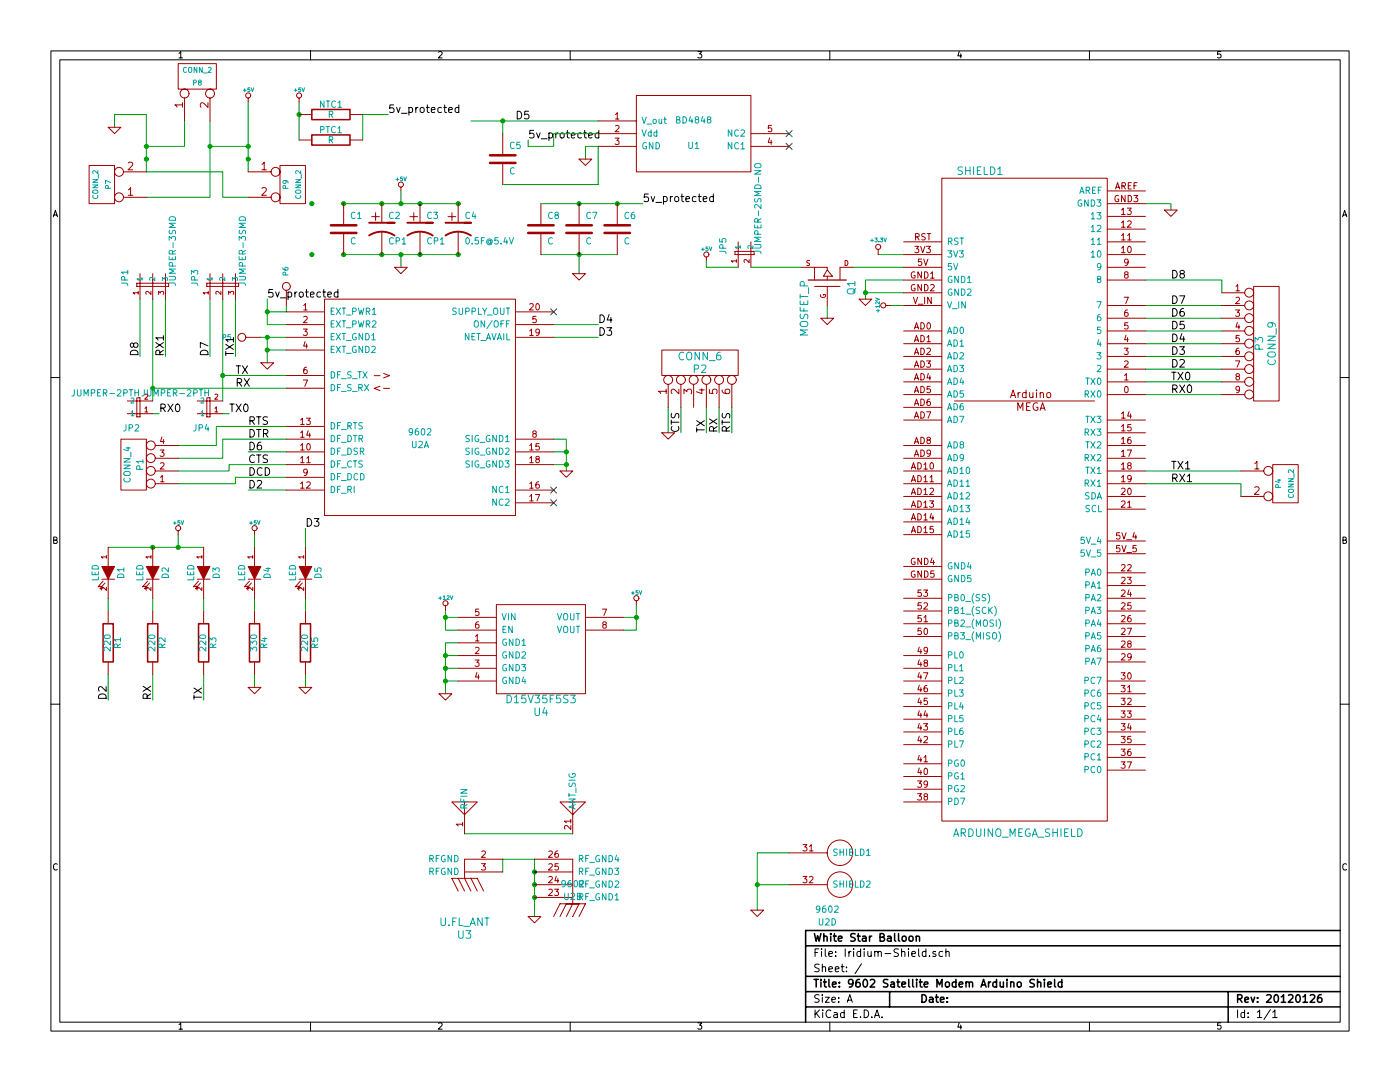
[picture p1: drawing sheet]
EESchema Schematic File Version 2  date Saturday, January 28, 2012 01:53:23 PM
LIBS:power
LIBS:device
LIBS:transistors
LIBS:conn
LIBS:linear
LIBS:regul
LIBS:74xx
LIBS:cmos4000
LIBS:adc-dac
LIBS:memory
LIBS:xilinx
LIBS:special
LIBS:microcontrollers
LIBS:dsp
LIBS:microchip
LIBS:analog_switches
LIBS:motorola
LIBS:texas
LIBS:intel
LIBS:audio
LIBS:interface
LIBS:digital-audio
LIBS:philips
LIBS:display
LIBS:cypress
LIBS:siliconi
LIBS:opto
LIBS:atmel
LIBS:contrib
LIBS:valves
LIBS:iridium-shield
EELAYER 25  0
EELAYER END
$Descr A4 11700 8267
encoding utf-8
Sheet 1 1
Title "9602 Satellite Modem Arduino Shield"
Date ""
Rev "20120126"
Comp "White Star Balloon"
Comment1 ""
Comment2 ""
Comment3 ""
Comment4 ""
$EndDescr
Text Label 4150 1100 0    60   ~ 0
5v_protected
Text Label 5050 1600 0    60   ~ 0
5v_protected
Wire Wire Line
	4550 2000 4550 2150
Connection ~ 4550 2000
Wire Wire Line
	4250 2000 4850 2000
Connection ~ 4550 1600
Wire Wire Line
	2700 2000 3600 2000
Wire Wire Line
	1950 1550 1750 1550
Wire Wire Line
	1750 1550 1750 1350
Wire Wire Line
	1750 1350 1150 1350
Wire Wire Line
	1650 1150 1950 1150
Wire Wire Line
	3050 900  2850 900 
Connection ~ 2350 900 
Wire Wire Line
	2350 800  2350 1100
Wire Wire Line
	1150 900  900  900 
Wire Wire Line
	1950 800  1950 1350
Connection ~ 1950 1250
Connection ~ 1150 1150
Wire Wire Line
	1150 900  1150 1350
Connection ~ 2700 2000
Connection ~ 3600 1600
Connection ~ 2100 2650
Wire Wire Line
	2050 2650 2250 2650
Connection ~ 3950 950 
Wire Wire Line
	3950 1050 3950 950 
Wire Wire Line
	6700 2100 7100 2100
Wire Wire Line
	4700 1050 4350 1050
Wire Wire Line
	4350 1050 4350 1150
Wire Wire Line
	4350 1150 4150 1150
Wire Wire Line
	9750 3900 9750 3800
Wire Wire Line
	9750 3800 9000 3800
Wire Wire Line
	9600 3100 9000 3100
Wire Wire Line
	9600 2900 9000 2900
Wire Wire Line
	9600 2700 9000 2700
Wire Wire Line
	9600 2500 9000 2500
Wire Wire Line
	9600 2300 9600 2200
Wire Wire Line
	9600 2200 9000 2200
Wire Wire Line
	5650 3200 5650 3400
Wire Wire Line
	5350 3200 5350 3400
Wire Wire Line
	9200 1650 9200 1600
Wire Wire Line
	9200 1600 9000 1600
Wire Wire Line
	5950 7150 5950 6700
Wire Wire Line
	5950 6700 6200 6700
Wire Wire Line
	4150 1150 4150 1100
Wire Wire Line
	2400 5300 2400 5400
Wire Wire Line
	850  5300 850  5500
Connection ~ 1200 4300
Wire Wire Line
	850  4300 1600 4300
Wire Wire Line
	2000 4200 2000 4300
Wire Wire Line
	1200 5300 1200 5500
Wire Wire Line
	1200 4700 1200 4800
Connection ~ 1400 4300
Wire Wire Line
	1400 4200 1400 4300
Wire Wire Line
	6900 2000 7100 2000
Wire Wire Line
	1400 3700 1800 3700
Wire Wire Line
	1800 3700 1800 3650
Wire Wire Line
	1800 3650 2250 3650
Wire Wire Line
	1400 3500 1700 3500
Wire Wire Line
	1700 3500 1700 3350
Wire Wire Line
	1700 3350 2250 3350
Wire Wire Line
	3150 1600 3150 1500
Connection ~ 3000 2000
Connection ~ 3000 1600
Wire Wire Line
	1950 3550 2250 3550
Wire Wire Line
	4350 2650 4700 2650
Wire Wire Line
	1750 3250 1800 3250
Connection ~ 1200 3050
Wire Wire Line
	1200 3150 1200 2350
Wire Wire Line
	1100 2350 1100 2800
Wire Wire Line
	1850 2350 1850 2800
Wire Wire Line
	1200 3050 2250 3050
Wire Wire Line
	7100 2400 7000 2400
Wire Wire Line
	6800 2350 6800 2200
Wire Wire Line
	6800 2200 7100 2200
Wire Wire Line
	6300 2100 5900 2100
Wire Wire Line
	3500 4850 3600 4850
Wire Wire Line
	5000 4850 4900 4850
Connection ~ 3500 5250
Wire Wire Line
	3600 5250 3500 5250
Wire Wire Line
	3500 5450 3500 5050
Wire Wire Line
	3500 5050 3600 5050
Connection ~ 4450 3550
Wire Wire Line
	4350 3550 4450 3550
Connection ~ 2100 2750
Wire Wire Line
	2250 2750 2100 2750
Connection ~ 2100 2450
Wire Wire Line
	2100 2450 2250 2450
Connection ~ 4200 7050
Wire Wire Line
	4200 7200 4200 6750
Connection ~ 4200 6850
Wire Wire Line
	3950 6850 3950 6750
Wire Wire Line
	3650 6550 4500 6550
Wire Wire Line
	3950 6750 4200 6750
Connection ~ 4200 6950
Wire Wire Line
	2250 2550 2100 2550
Wire Wire Line
	2100 2550 2100 2350
Wire Wire Line
	2100 2650 2100 2850
Wire Wire Line
	4350 3450 4450 3450
Wire Wire Line
	4450 3450 4450 3700
Wire Wire Line
	4350 3650 4450 3650
Connection ~ 4450 3650
Wire Wire Line
	3600 5150 3500 5150
Connection ~ 3500 5150
Wire Wire Line
	3600 5350 3500 5350
Connection ~ 3500 5350
Wire Wire Line
	4900 4950 5000 4950
Wire Wire Line
	5000 4950 5000 4750
Connection ~ 5000 4850
Wire Wire Line
	3600 4950 3500 4950
Wire Wire Line
	3500 4950 3500 4800
Connection ~ 3500 4850
Wire Wire Line
	5550 2050 5550 2100
Wire Wire Line
	5550 2100 5800 2100
Wire Wire Line
	7100 2300 6800 2300
Connection ~ 6800 2300
Wire Wire Line
	1750 2950 2250 2950
Wire Wire Line
	1300 2350 1300 2800
Wire Wire Line
	1650 2350 1650 2800
Wire Wire Line
	1750 3150 1750 2350
Connection ~ 1750 2950
Wire Wire Line
	1200 3250 1250 3250
Wire Wire Line
	1950 3850 2250 3850
Wire Wire Line
	4350 2550 4700 2550
Connection ~ 3300 1600
Connection ~ 3300 2000
Connection ~ 3150 1600
Wire Wire Line
	3150 2000 3150 2100
Connection ~ 3150 2000
Wire Wire Line
	2250 3450 1750 3450
Wire Wire Line
	1750 3450 1750 3600
Wire Wire Line
	1750 3600 1400 3600
Wire Wire Line
	2250 3750 1850 3750
Wire Wire Line
	1850 3750 1850 3800
Wire Wire Line
	1850 3800 1400 3800
Wire Wire Line
	1600 4700 1600 4800
Wire Wire Line
	1600 5300 1600 5500
Wire Wire Line
	2000 4700 2000 4800
Wire Wire Line
	2000 5300 2000 5400
Wire Wire Line
	850  4700 850  4800
Wire Wire Line
	2400 4800 2400 4700
Wire Wire Line
	2400 4150 2400 4300
Wire Wire Line
	4600 1150 4700 1150
Wire Wire Line
	4600 1150 4600 1250
Wire Wire Line
	6200 6950 5950 6950
Connection ~ 5950 6950
Wire Wire Line
	5250 3200 5250 3400
Wire Wire Line
	5550 3200 5550 3400
Wire Wire Line
	5750 3200 5750 3400
Wire Wire Line
	9600 2400 9000 2400
Wire Wire Line
	9600 2600 9000 2600
Wire Wire Line
	9600 2800 9000 2800
Wire Wire Line
	9600 3000 9000 3000
Wire Wire Line
	9750 3700 9000 3700
Wire Wire Line
	4700 950  3700 950 
Wire Wire Line
	4700 1150 4700 1450
Wire Wire Line
	6500 2400 6500 2500
Wire Wire Line
	4700 1450 3950 1450
Wire Wire Line
	2250 2450 2250 2400
Connection ~ 3600 2000
Connection ~ 2450 2000
Connection ~ 2450 1600
Connection ~ 2700 1600
Connection ~ 1150 1250
Connection ~ 1950 1150
Wire Wire Line
	900  900  900  1000
Wire Wire Line
	2850 900  2850 1100
Wire Wire Line
	1150 1150 1450 1150
Wire Wire Line
	1450 1150 1450 950 
Wire Wire Line
	1650 950  1650 1550
Wire Wire Line
	1650 1550 1150 1550
Connection ~ 1650 1150
Wire Wire Line
	2700 1600 3600 1600
Wire Wire Line
	5050 1600 4250 1600
Connection ~ 4850 1600
$Comp
L GND #PWR?
U 1 1
P 4550 2150
F 0 "#PWR?" H 4550 2150 30  0001 C CNN
F 1 "GND" H 4550 2080 30  0001 C CNN
	1    4550 2150
	1    0    0    -1  
$EndComp
$Comp
L CONN_2 P9
U 1 1
P 2300 1450
F 0 "P9" V 2250 1450 40  0000 C CNN
F 1 "CONN_2" V 2350 1450 40  0000 C CNN
	1    2300 1450
	1    0    0    -1  
$EndComp
$Comp
L CONN_2 P7
U 1 1
P 800 1450
F 0 "P7" V 750 1450 40  0000 C CNN
F 1 "CONN_2" V 850 1450 40  0000 C CNN
	1    800  1450
	-1   0    0    1   
$EndComp
$Comp
L CONN_2 P8
U 1 1
P 1550 600
F 0 "P8" V 1500 600 40  0000 C CNN
F 1 "CONN_2" V 1600 600 40  0000 C CNN
	1    1550 600 
	0    -1   -1   0   
$EndComp
Text Label 3050 900  0    60   ~ 0
5v_protected
Text Label 2100 2350 0    60   ~ 0
5v_protected
$Comp
L +5V #PWR01
U 1 1
P 2350 800
F 0 "#PWR01" H 2350 890 20  0001 C CNN
F 1 "+5V" H 2350 890 30  0000 C CNN
	1    2350 800 
	1    0    0    -1  
$EndComp
$Comp
L R PTC1
U 1 1
P 2600 1100
F 0 "PTC1" V 2680 1100 50  0000 C CNN
F 1 "R" V 2600 1100 50  0000 C CNN
	1    2600 1100
	0    -1   -1   0   
$EndComp
$Comp
L R NTC1
U 1 1
P 2600 900
F 0 "NTC1" V 2680 900 50  0000 C CNN
F 1 "R" V 2600 900 50  0000 C CNN
	1    2600 900 
	0    -1   -1   0   
$EndComp
$Comp
L +5V #PWR02
U 1 1
P 1950 800
F 0 "#PWR02" H 1950 890 20  0001 C CNN
F 1 "+5V" H 1950 890 30  0000 C CNN
	1    1950 800 
	1    0    0    -1  
$EndComp
$Comp
L GND #PWR03
U 1 1
P 900 1000
F 0 "#PWR03" H 900 1000 30  0001 C CNN
F 1 "GND" H 900 930 30  0001 C CNN
	1    900  1000
	1    0    0    -1  
$EndComp
$Comp
L C C8
U 1 1
P 4250 1800
F 0 "C8" H 4300 1900 50  0000 L CNN
F 1 "C" H 4300 1700 50  0000 L CNN
	1    4250 1800
	1    0    0    -1  
$EndComp
$Comp
L C C6
U 1 1
P 4850 1800
F 0 "C6" H 4900 1900 50  0000 L CNN
F 1 "C" H 4900 1700 50  0000 L CNN
	1    4850 1800
	1    0    0    -1  
$EndComp
$Comp
L C C7
U 1 1
P 4550 1800
F 0 "C7" H 4600 1900 50  0000 L CNN
F 1 "C" H 4600 1700 50  0000 L CNN
	1    4550 1800
	1    0    0    -1  
$EndComp
$Comp
L CONN_1 P5
U 1 1
P 1900 2650
F 0 "P5" H 1980 2650 40  0000 L CNN
F 1 "CONN_1" H 1900 2705 30  0001 C CNN
	1    1900 2650
	-1   0    0    1   
$EndComp
$Comp
L CONN_1 P6
U 1 1
P 2250 2250
F 0 "P6" H 2330 2250 40  0000 L CNN
F 1 "CONN_1" H 2250 2305 30  0001 C CNN
	1    2250 2250
	0    -1   -1   0   
$EndComp
$Comp
L GND #PWR04
U 1 1
P 6500 2500
F 0 "#PWR04" H 6500 2500 30  0001 C CNN
F 1 "GND" H 6500 2430 30  0001 C CNN
	1    6500 2500
	1    0    0    -1  
$EndComp
$Comp
L MOSFET_P Q1
U 1 1
P 6500 2200
F 0 "Q1" H 6500 2390 60  0000 R CNN
F 1 "MOSFET_P" H 6500 2020 60  0000 R CNN
	1    6500 2200
	0    1    -1   0   
$EndComp
$Comp
L C C5
U 1 1
P 3950 1250
F 0 "C5" H 4000 1350 50  0000 L CNN
F 1 "C" H 4000 1150 50  0000 L CNN
	1    3950 1250
	1    0    0    -1  
$EndComp
NoConn ~ 6200 1150
NoConn ~ 6200 1050
$Comp
L BD4848 U1
U 1 1
P 5450 1050
F 0 "U1" H 5450 950 50  0000 C CNN
F 1 "BD4848" H 5450 1150 50  0000 C CNN
	1    5450 1050
	1    0    0    -1  
$EndComp
$Comp
L +5V #PWR05
U 1 1
P 1400 4200
F 0 "#PWR05" H 1400 4290 20  0001 C CNN
F 1 "+5V" H 1400 4290 30  0000 C CNN
	1    1400 4200
	1    0    0    -1  
$EndComp
Text Label 5750 3400 1    60   ~ 0
RTS
Text Label 5650 3400 1    60   ~ 0
RX
Text Label 5550 3400 1    60   ~ 0
TX
Text Label 5350 3400 1    60   ~ 0
CTS
$Comp
L GND #PWR06
U 1 1
P 5250 3400
F 0 "#PWR06" H 5250 3400 30  0001 C CNN
F 1 "GND" H 5250 3330 30  0001 C CNN
	1    5250 3400
	1    0    0    -1  
$EndComp
$Comp
L CONN_6 P2
U 1 1
P 5500 2850
F 0 "P2" V 5450 2850 60  0000 C CNN
F 1 "CONN_6" V 5550 2850 60  0000 C CNN
	1    5500 2850
	0    -1   -1   0   
$EndComp
$Comp
L CONN_9 P3
U 1 1
P 9950 2700
F 0 "P3" V 9900 2700 60  0000 C CNN
F 1 "CONN_9" V 10000 2700 60  0000 C CNN
	1    9950 2700
	1    0    0    -1  
$EndComp
$Comp
L CONN_2 P4
U 1 1
P 10100 3800
F 0 "P4" V 10050 3800 40  0000 C CNN
F 1 "CONN_2" V 10150 3800 40  0000 C CNN
	1    10100 3800
	1    0    0    -1  
$EndComp
$Comp
L +5V #PWR07
U 1 1
P 2000 4200
F 0 "#PWR07" H 2000 4290 20  0001 C CNN
F 1 "+5V" H 2000 4290 30  0000 C CNN
	1    2000 4200
	1    0    0    -1  
$EndComp
$Comp
L GND #PWR08
U 1 1
P 9200 1650
F 0 "#PWR08" H 9200 1650 30  0001 C CNN
F 1 "GND" H 9200 1580 30  0001 C CNN
	1    9200 1650
	1    0    0    -1  
$EndComp
$Comp
L 9602 U2
U 4 1
P 6500 6950
F 0 "U2" H 6500 6650 50  0000 C CNN
F 1 "9602" H 6500 6750 50  0000 C CNN
	4    6500 6950
	1    0    0    -1  
$EndComp
$Comp
L GND #PWR09
U 1 1
P 5950 7150
F 0 "#PWR09" H 5950 7150 30  0001 C CNN
F 1 "GND" H 5950 7080 30  0001 C CNN
	1    5950 7150
	1    0    0    -1  
$EndComp
Text Label 9200 2600 0    60   ~ 0
D5
Text Label 4050 950  0    60   ~ 0
D5
$Comp
L GND #PWR010
U 1 1
P 4600 1250
F 0 "#PWR010" H 4600 1250 30  0001 C CNN
F 1 "GND" H 4600 1180 30  0001 C CNN
	1    4600 1250
	1    0    0    -1  
$EndComp
Text Label 9200 2900 0    60   ~ 0
D2
Text Label 9200 2800 0    60   ~ 0
D3
Text Label 9200 2700 0    60   ~ 0
D4
Text Label 9200 2500 0    60   ~ 0
D6
Text Label 2400 4150 0    60   ~ 0
D3
$Comp
L GND #PWR012
U 1 1
P 2400 5400
F 0 "#PWR012" H 2400 5400 30  0001 C CNN
F 1 "GND" H 2400 5330 30  0001 C CNN
	1    2400 5400
	1    0    0    -1  
$EndComp
$Comp
L LED D5
U 1 1
P 2400 4500
F 0 "D5" H 2400 4600 50  0000 C CNN
F 1 "LED" H 2400 4400 50  0000 C CNN
	1    2400 4500
	0    1    1    0   
$EndComp
$Comp
L R R5
U 1 1
P 2400 5050
F 0 "R5" V 2480 5050 50  0000 C CNN
F 1 "220" V 2400 5050 50  0000 C CNN
	1    2400 5050
	1    0    0    -1  
$EndComp
Text Label 850  5500 1    60   ~ 0
D2
$Comp
L R R1
U 1 1
P 850 5050
F 0 "R1" V 930 5050 50  0000 C CNN
F 1 "220" V 850 5050 50  0000 C CNN
	1    850  5050
	1    0    0    -1  
$EndComp
$Comp
L LED D1
U 1 1
P 850 4500
F 0 "D1" H 850 4600 50  0000 C CNN
F 1 "LED" H 850 4400 50  0000 C CNN
	1    850  4500
	0    1    1    0   
$EndComp
$Comp
L GND #PWR013
U 1 1
P 2000 5400
F 0 "#PWR013" H 2000 5400 30  0001 C CNN
F 1 "GND" H 2000 5330 30  0001 C CNN
	1    2000 5400
	1    0    0    -1  
$EndComp
$Comp
L R R4
U 1 1
P 2000 5050
F 0 "R4" V 2080 5050 50  0000 C CNN
F 1 "330" V 2000 5050 50  0000 C CNN
	1    2000 5050
	1    0    0    -1  
$EndComp
$Comp
L LED D4
U 1 1
P 2000 4500
F 0 "D4" H 2000 4600 50  0000 C CNN
F 1 "LED" H 2000 4400 50  0000 C CNN
	1    2000 4500
	0    1    1    0   
$EndComp
Text Label 1200 5500 1    60   ~ 0
RX
Text Label 1600 5500 1    60   ~ 0
TX
$Comp
L R R3
U 1 1
P 1600 5050
F 0 "R3" V 1680 5050 50  0000 C CNN
F 1 "220" V 1600 5050 50  0000 C CNN
	1    1600 5050
	1    0    0    -1  
$EndComp
$Comp
L R R2
U 1 1
P 1200 5050
F 0 "R2" V 1280 5050 50  0000 C CNN
F 1 "220" V 1200 5050 50  0000 C CNN
	1    1200 5050
	1    0    0    -1  
$EndComp
$Comp
L LED D3
U 1 1
P 1600 4500
F 0 "D3" H 1600 4600 50  0000 C CNN
F 1 "LED" H 1600 4400 50  0000 C CNN
	1    1600 4500
	0    1    1    0   
$EndComp
$Comp
L LED D2
U 1 1
P 1200 4500
F 0 "D2" H 1200 4600 50  0000 C CNN
F 1 "LED" H 1200 4400 50  0000 C CNN
	1    1200 4500
	0    1    1    0   
$EndComp
$Comp
L +3.3V #PWR014
U 1 1
P 6900 2000
F 0 "#PWR014" H 6900 1960 30  0001 C CNN
F 1 "+3.3V" H 6900 2110 30  0000 C CNN
	1    6900 2000
	1    0    0    -1  
$EndComp
Text Label 1850 3050 0    60   ~ 0
RX
Text Label 1850 2950 0    60   ~ 0
TX
Text Label 1950 3750 0    60   ~ 0
DCD
Text Label 1950 3650 0    60   ~ 0
CTS
Text Label 1950 3450 0    60   ~ 0
DTR
Text Label 1950 3350 0    60   ~ 0
RTS
$Comp
L CONN_4 P1
U 1 1
P 1050 3650
F 0 "P1" V 1000 3650 50  0000 C CNN
F 1 "CONN_4" V 1100 3650 50  0000 C CNN
	1    1050 3650
	-1   0    0    1   
$EndComp
$Comp
L GND #PWR015
U 1 1
P 3150 2100
F 0 "#PWR015" H 3150 2100 30  0001 C CNN
F 1 "GND" H 3150 2030 30  0001 C CNN
	1    3150 2100
	1    0    0    -1  
$EndComp
$Comp
L +5V #PWR016
U 1 1
P 3150 1500
F 0 "#PWR016" H 3150 1590 20  0001 C CNN
F 1 "+5V" H 3150 1590 30  0000 C CNN
	1    3150 1500
	1    0    0    -1  
$EndComp
$Comp
L CP1 C4
U 1 1
P 3600 1800
F 0 "C4" H 3650 1900 50  0000 L CNN
F 1 "0.5F@5.4V" H 3650 1700 50  0000 L CNN
	1    3600 1800
	1    0    0    -1  
$EndComp
$Comp
L CP1 C3
U 1 1
P 3300 1800
F 0 "C3" H 3350 1900 50  0000 L CNN
F 1 "CP1" H 3350 1700 50  0000 L CNN
	1    3300 1800
	1    0    0    -1  
$EndComp
$Comp
L CP1 C2
U 1 1
P 3000 1800
F 0 "C2" H 3050 1900 50  0000 L CNN
F 1 "CP1" H 3050 1700 50  0000 L CNN
	1    3000 1800
	1    0    0    -1  
$EndComp
$Comp
L C C1
U 1 1
P 2700 1800
F 0 "C1" H 2750 1900 50  0000 L CNN
F 1 "C" H 2750 1700 50  0000 L CNN
	1    2700 1800
	1    0    0    -1  
$EndComp
Text Label 1950 3550 0    60   ~ 0
D6
Text Label 4700 2550 0    60   ~ 0
D4
Text Label 4700 2650 0    60   ~ 0
D3
Text Label 1950 3850 0    60   ~ 0
D2
NoConn ~ 4350 2450
Text Label 9200 3800 0    60   ~ 0
RX1
Text Label 9200 3700 0    60   ~ 0
TX1
Text Label 9200 3100 0    60   ~ 0
RX0
Text Label 9200 3000 0    60   ~ 0
TX0
Text Label 9200 2400 0    60   ~ 0
D7
Text Label 9200 2200 0    60   ~ 0
D8
Text Label 1100 2800 1    60   ~ 0
D8
Text Label 1650 2800 1    60   ~ 0
D7
Text Label 1850 2800 1    60   ~ 0
TX1
Text Label 1300 2800 1    60   ~ 0
RX1
Text Label 1250 3250 0    60   ~ 0
RX0
Text Label 1800 3250 0    60   ~ 0
TX0
$Comp
L JUMPER-2PTH JP?
U 1 1
P 1650 3250
AR Path="/4F0F7FE0" Ref="JP?"  Part="1" 
AR Path="/4F0F7FEF" Ref="JP4"  Part="1" 
F 0 "JP4" V 1565 3250 50  0000 L BNN
F 1 "JUMPER-2PTH" V 1840 3250 50  0000 L BNN
F 2 "SparkFun-1X02" H 1650 3400 50  0001 C CNN
	1    1650 3250
	0    -1   -1   0   
$EndComp
$Comp
L JUMPER-2PTH JP2
U 1 1
P 1100 3250
F 0 "JP2" V 1015 3250 50  0000 L BNN
F 1 "JUMPER-2PTH" V 1290 3250 50  0000 L BNN
F 2 "SparkFun-1X02" H 1100 3400 50  0001 C CNN
	1    1100 3250
	0    -1   -1   0   
$EndComp
$Comp
L JUMPER-3SMD JP?
U 1 1
P 1650 2250
AR Path="/4F0F7F97" Ref="JP?"  Part="1" 
AR Path="/4F0F7FA4" Ref="JP3"  Part="1" 
F 0 "JP3" V 1565 2250 50  0000 L BNN
F 1 "JUMPER-3SMD" V 1940 2250 50  0000 L BNN
F 2 "SparkFun-SJ_3" H 1650 2400 50  0001 C CNN
	1    1650 2250
	1    0    0    -1  
$EndComp
$Comp
L JUMPER-3SMD JP1
U 1 1
P 1100 2250
F 0 "JP1" V 1015 2250 50  0000 L BNN
F 1 "JUMPER-3SMD" V 1390 2250 50  0000 L BNN
F 2 "SparkFun-SJ_3" H 1100 2400 50  0001 C CNN
	1    1100 2250
	1    0    0    -1  
$EndComp
$Comp
L +12V #PWR017
U 1 1
P 7000 2400
F 0 "#PWR017" H 7000 2350 20  0001 C CNN
F 1 "+12V" H 7000 2500 30  0000 C CNN
	1    7000 2400
	0    -1   -1   0   
$EndComp
$Comp
L GND #PWR018
U 1 1
P 6800 2350
F 0 "#PWR018" H 6800 2350 30  0001 C CNN
F 1 "GND" H 6800 2280 30  0001 C CNN
	1    6800 2350
	1    0    0    -1  
$EndComp
$Comp
L +5V #PWR019
U 1 1
P 5550 2050
F 0 "#PWR019" H 5550 2140 20  0001 C CNN
F 1 "+5V" H 5550 2140 30  0000 C CNN
	1    5550 2050
	1    0    0    -1  
$EndComp
$Comp
L JUMPER-2SMD-NO JP5
U 1 1
P 5800 2000
F 0 "JP5" V 5715 2000 50  0000 L BNN
F 1 "JUMPER-2SMD-NO" V 5990 2000 50  0000 L BNN
F 2 "SparkFun-SJ_2S-NO" H 5800 2150 50  0001 C CNN
	1    5800 2000
	1    0    0    -1  
$EndComp
$Comp
L +5V #PWR020
U 1 1
P 5000 4750
F 0 "#PWR020" H 5000 4840 20  0001 C CNN
F 1 "+5V" H 5000 4840 30  0000 C CNN
	1    5000 4750
	1    0    0    -1  
$EndComp
$Comp
L +12V #PWR021
U 1 1
P 3500 4800
F 0 "#PWR021" H 3500 4750 20  0001 C CNN
F 1 "+12V" H 3500 4900 30  0000 C CNN
	1    3500 4800
	1    0    0    -1  
$EndComp
$Comp
L GND #PWR022
U 1 1
P 3500 5450
F 0 "#PWR022" H 3500 5450 30  0001 C CNN
F 1 "GND" H 3500 5380 30  0001 C CNN
	1    3500 5450
	1    0    0    -1  
$EndComp
$Comp
L GND #PWR023
U 1 1
P 4450 3700
F 0 "#PWR023" H 4450 3700 30  0001 C CNN
F 1 "GND" H 4450 3630 30  0001 C CNN
	1    4450 3700
	1    0    0    -1  
$EndComp
NoConn ~ 4350 3950
NoConn ~ 4350 3850
$Comp
L GND #PWR024
U 1 1
P 2100 2850
F 0 "#PWR024" H 2100 2850 30  0001 C CNN
F 1 "GND" H 2100 2780 30  0001 C CNN
	1    2100 2850
	1    0    0    -1  
$EndComp
$Comp
L D15V35F5S3 U4
U 1 1
P 4250 5100
F 0 "U4" H 4250 4600 60  0000 C CNN
F 1 "D15V35F5S3" H 4250 4700 60  0000 C CNN
	1    4250 5100
	1    0    0    -1  
$EndComp
$Comp
L GND #PWR025
U 1 1
P 4200 7200
F 0 "#PWR025" H 4200 7200 30  0001 C CNN
F 1 "GND" H 4200 7130 30  0001 C CNN
	1    4200 7200
	1    0    0    -1  
$EndComp
$Comp
L U.FL_ANT U3
U 1 1
P 3650 6750
F 0 "U3" H 3650 6150 60  0000 C CNN
F 1 "U.FL_ANT" H 3650 6250 60  0000 C CNN
	1    3650 6750
	-1   0    0    -1  
$EndComp
$Comp
L 9602 U2
U 2 1
P 4500 6750
F 0 "U2" H 4500 6450 50  0000 C CNN
F 1 "9602" H 4500 6550 50  0000 C CNN
	2    4500 6750
	1    0    0    -1  
$EndComp
$Comp
L 9602 U2
U 1 1
P 3300 3200
F 0 "U2" H 3300 2900 50  0000 C CNN
F 1 "9602" H 3300 3000 50  0000 C CNN
F 2 "u1" H 3300 3200 60  0001 C CNN
	1    3300 3200
	1    0    0    -1  
$EndComp
$Comp
L ARDUINO_MEGA_SHIELD SHIELD1
U 1 1
P 8100 3850
F 0 "SHIELD1" H 7700 6350 60  0000 C CNN
F 1 "ARDUINO_MEGA_SHIELD" H 8000 1150 60  0000 C CNN
	1    8100 3850
	1    0    0    -1  
$EndComp
$EndSCHEMATC
